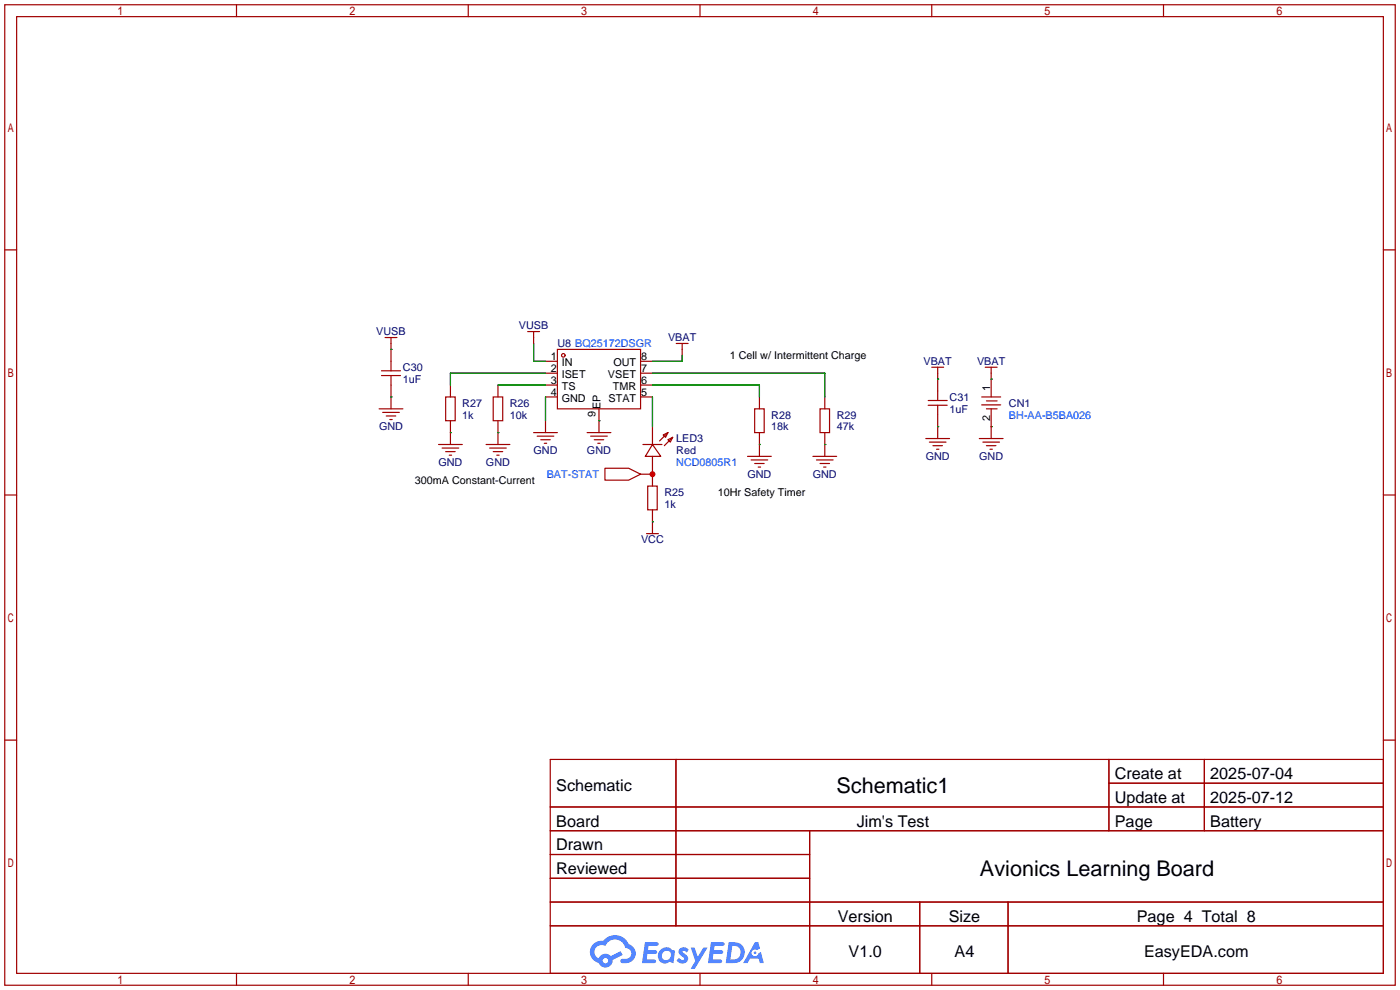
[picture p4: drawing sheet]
<svg xmlns="http://www.w3.org/2000/svg" width="299mm" height="212mm" viewBox="0 0 299 212" stroke-linecap="round" stroke-linejoin="round" font-family="sans-serif">
<g fill="none" stroke="#a10000" stroke-width=".25">
<path d="M1 1h297.2v209.6h-297.2zM3.6 3.6h292.1v204.4h-292.1zM50.5 1v2.6M100.1 1v2.6M149.6 1v2.6M199.1 1v2.6M248.7 1v2.6M1 53.4h2.6M295.7 53.4h2.5M1 105.8h2.6M295.7 105.8h2.5M1 158.2h2.6"/>
<path d="M295.7 158.2h2.5M117.6 162.3h178.1v45.7h-178.1zM117.6 172.5h178.1M117.6 177.5h178.1M144.5 162.3v35.6M173 177.5v30.5M237 162.3v15.2M237 167.4h58.7M257.4 162.3v15.2M117.6 182.6h55.4M117.6 192.8h178.1M117.6 187.7h55.4"/>
<path d="M117.6 197.9h178.1M196.6 192.8v15.2M215.4 192.8v15.2M50.5 208v2.6M100.1 208v2.6M149.6 208v2.6M199.1 208v2.6M248.7 208v2.6"/>
</g>
<g fill="#5487ff">
<path d="M145.3 202.7a1.3 1.3 0 0 1 1.9 .3l-.4 .6a.54 .54 0 0 0-.9-.2l.1 .2a1.34 1.34 0 0 1 .9 1.8 1.47 1.47 0 0 1-2.3-.1l.5-.6 .8 .5a.31 .31 0 0 0 .4-.3 .31 .31 0 0 0-.3-.4 1.12 1.12 0 0 1-.7-1.8z"/>
<path d="M147.6 202.5h.9l.6 2 1.2-2h.9l-2.7 4.6h-.9l1-1.7z"/>
<path d="M137.8 201.4h1.7a1.31 1.31 0 0 1 1.2 .2 .4 .4 0 0 1-.3 .5l-1.8 .1-.1 .9h1.6a.4 .4 0 0 1 .4 .4 .4 .4 0 0 1-.5 .4h-1.6l-.2 1.2h1.4a.46 .46 0 0 1 .5 0 .46 .46 0 0 1 .1 .5l-.4 .2h-2.6z"/>
<path d="M151.9 201.4h1.7a1.32 1.32 0 0 1 1.2 .2 .39 .39 0 0 1-.3 .5l-1.8 .1-.1 .9h1.6a.4 .4 0 0 1 .4 .4 .4 .4 0 0 1-.4 .4h-1.7l-.2 1.2h1.4a.46 .46 0 0 1 .5 0 .46 .46 0 0 1 .1 .5l-.4 .2h-2.6z"/>
<path d="M161.3 201.4h.8l.3 1.3-.6 .4a.75 .75 0 0 0-1.1 .3 .75 .75 0 0 0 .5 1 .75 .75 0 0 0 .9-.7l.5-.2 .6 2.3h-.8l-.3-.9h-1.8l-.5 .9h-1z"/>
<path d="M155.7 201.4l-.6 4.4h1.5a2.27 2.27 0 0 0 2.6-2.2 2.27 2.27 0 0 0-2.7-2.2zM156.5 202.1a1.5 1.5 0 0 1 1.8 1.6 1.5 1.5 0 0 1-1.9 1.4h-.3z"/>
<path d="M141.2 203a1.6 1.6 0 0 0-.3 2.3 1.6 1.6 0 0 0 2.3 .2l.7 .3 .3-2.4-.1-.3-.5-.1a1.58 1.58 0 0 0-2.4 0zM141.8 203.5a.98 .98 0 0 1 1.6 .4 .98 .98 0 0 1-1.1 1.3 .94 .94 0 0 1-.9-.7 .94 .94 0 0 1 .4-1z"/>
<path d="M126.8 201.8a2.37 2.37 0 0 0 1.1 4 1.54 1.54 0 0 0 1.8 1 1.54 1.54 0 0 0 1.2-1.6l2.2-1.1-.5-.8-2 1a1.57 1.57 0 0 0-2.7 .5 1.5 1.5 0 0 1-.7-2.1 1.5 1.5 0 0 1 2.2-.5 2.23 2.23 0 0 1 2.3-1.4 2.23 2.23 0 0 1 2 1.8 1.16 1.16 0 0 1 1.2 1.1 1.16 1.16 0 0 1-1.1 1.2h-.7a.47 .47 0 0 0-.5 .4 .47 .47 0 0 0 .4 .5 2.17 2.17 0 0 0 2.5-.9 2.17 2.17 0 0 0-.3-2.7l-.8-.4a3.2 3.2 0 0 0-5.5-.7l-1.1 .1zM128.8 205.3a.6 .6 0 0 1 1.2 0 .6 .6 0 0 1-1.2 0z"/>
<circle cx="161.4" cy="203.6" r=".28"/>
</g>
<g fill="none" stroke="#008700" stroke-width=".25">
<path d="M83.6 74.7h.1M114 73.4v3.8h2.6M116.6 79.8h-20.3v2.5M139.4 79.8h36.9v5M145.8 75.9v1.3h-6.4M83.6 84.8h.1M96.3 92.5h.1M106.4 92.5h.1M106.4 82.3h10.2M116.6 84.8v5.1M128 89.9h.1M139.4 84.8v6.4"/>
<path d="M139.4 82.3h22.9v2.5M162.3 95h.1M176.3 95h.1M200.4 81h.1M200.4 91.2h.1M211.8 91.2h.1M211.8 81h.1M139.4 101.3h.1M139.4 111.5h.1"/>
</g>
<g fill="none" stroke="#a10000" stroke-width=".25">
<path d="M81.5 79.2h4.1M82.3 72.1h2.5M83.6 72.1v7.1M112.8 70.9h2.5M114 70.9v2.5M116.6 77.2h2.5M116.6 79.8h2.5M119.1 74.7h17.8v12.7h-17.8zM136.9 77.2h2.5M136.9 79.8h2.5M144.5 73.4h2.6M145.8 73.4v2.5"/>
<path d="M199.1 78.5h2.6M200.4 78.5v7.1M210.6 78.5h2.5M211.8 78.5v6.3M81 87.4h5.1M81.5 80.3h4.1M81.8 88.1h3.5M82.5 88.9h2.1M83.3 89.7h.5M83.6 80.3v7.1M93.7 95h5.1M94.5 95.8h3.5"/>
<path d="M95.2 84.8h2.1v5.1h-2.1zM95.2 96.5h2.1M96 97.3h.5M96.3 82.3v2.5M96.3 89.9v5.1M103.9 95h5.1M104.6 95.8h3.6M105.4 84.8h2v5.1h-2zM105.4 96.5h2M106.2 97.3h.5M106.4 82.3v2.5M106.4 89.9v5.1"/>
<path d="M114 92.5h5.1M114.8 93.2h3.6M115.6 94h2M116.3 94.7h.5M116.6 84.8h2.5M116.6 82.3h2.5M116.6 89.9v2.6M125.5 92.5h5.1M126.2 93.2h3.6M127 94h2M127.8 94.7h.5M128 87.4v5.1"/>
<path d="M136.9 84.8h2.5M136.9 82.3h2.5M137.4 95h4.1M139.4 95l1.8 2.5h-3.3zM139.4 91.2v3.8M139.4 97.5v6.4M141.7 93l1-.5-.5 1zM142.7 94l1.1-.5-.5 1zM142.7 92.5l-1.7 1.7M143.8 93.5l-1.8 1.7M159.8 97.5h5M160.5 98.3h3.6"/>
<path d="M161.3 87.4h2v5.1h-2zM161.3 99.1h2M162.1 99.8h.5M162.3 84.8v2.6M162.3 92.5v5M173.7 97.5h5.1M174.5 98.3h3.6M175.3 87.4h2v5.1h-2zM175.3 99.1h2M176 99.8h.5M176.3 84.8v2.6M176.3 92.5v5"/>
<path d="M197.9 93.7h5M198.4 86.6h4M198.4 85.6h4M198.6 94.5h3.6M199.4 95.2h2M200.2 96h.5M200.4 86.6v7.1M209.3 93.7h5.1M209.8 84.8h4.1M209.8 86.5h4.1M210.1 94.5h3.5M210.8 85.7h2.3"/>
<path d="M210.8 87.4h2.3M210.8 95.2h2.1M211.6 96h.5M211.8 87.4v6.3M129.3 100.1h5.1l2.5 1.2-2.5 1.3h-5.1zM136.9 101.3h2.5M138.2 114h2.5M138.4 103.9h2.1v5.1h-2.1zM139.4 109v5"/>
<circle cx="120.4" cy="75.9" r=".38"/>
</g>
<circle cx="139.4" cy="101.3" r=".63" fill="#c00"/>
<g font-size="4.6">
<text x="178.8" y="169.4">Schematic1</text>
<text x="209.4" y="187.2">Avionics Learning Board</text>
</g>
<g font-size="3.5">
<text x="238.3" y="166.5">Create at</text>
<text x="258.7" y="166.5">2025-07-04</text>
<text x="118.9" y="169.1">Schematic</text>
<text x="238.3" y="171.6">Update at</text>
<text x="258.7" y="171.6">2025-07-12</text>
<text x="118.9" y="176.7">Board</text>
<text x="183.1" y="176.7">Jim's Test</text>
<text x="238.3" y="176.7">Page</text>
<text x="258.7" y="176.7">Battery</text>
<text x="118.9" y="181.8">Drawn</text>
<text x="118.9" y="186.8">Reviewed</text>
<text x="179.1" y="197">Version</text>
<text x="202.8" y="197">Size</text>
<text x="243" y="197">Page 4 Total 8</text>
<text x="181.4" y="204.6">V1.0</text>
<text x="204" y="204.6">A4</text>
<text x="244.5" y="204.6">EasyEDA.com</text>
</g>
<g font-size="2.3" fill="#000080">
<text x="80.4" y="71.7">VUSB</text>
<text x="110.9" y="70.4">VUSB</text>
<text x="119.1" y="74.2">U8 BQ25172DSGR</text>
<text x="142.8" y="72.9">VBAT</text>
<text x="86.1" y="79.3">C30</text>
<text x="86.1" y="81.8">1uF</text>
<text x="197.4" y="78">VBAT</text>
<text x="208.8" y="78">VBAT</text>
<text x="98.8" y="86.9">R27</text>
<text x="98.8" y="89.5">1k</text>
<text x="109" y="86.9">R26</text>
<text x="109" y="89.5">10k</text>
<text x="164.8" y="89.5">R28</text>
<text x="178.8" y="89.5">R29</text>
<text x="202.9" y="85.6">C31</text>
<text x="202.9" y="88.2">1uF</text>
<text x="215.6" y="86.9">CN1</text>
<text x="81" y="92">GND</text>
<text x="144.5" y="94.5">LED3</text>
<text x="164.8" y="92">18k</text>
<text x="178.8" y="92">47k</text>
<text x="93.7" y="99.6">GND</text>
<text x="103.9" y="99.6">GND</text>
<text x="114" y="97.1">GND</text>
<text x="125.5" y="97.1">GND</text>
<text x="144.5" y="97.1">Red</text>
<text x="197.8" y="98.3">GND</text>
<text x="209.3" y="98.3">GND</text>
<text x="142" y="106">R25</text>
<text x="159.7" y="102.2">GND</text>
<text x="173.7" y="102.2">GND</text>
<text x="142" y="108.5">1k</text>
<text x="137" y="116.1">VCC</text>
</g>
<g font-size="2.3">
<text x="117.7" y="77">1</text>
<text x="137" y="77">8</text>
<text x="156" y="76.8">1 Cell w/ Intermittent Charge</text>
<text x="117.7" y="79.5">2</text>
<text x="117.7" y="82.1">3</text>
<text x="120.1" y="78.3">IN</text>
<text x="120.1" y="80.8">ISET</text>
<text x="120.1" y="83.3">TS</text>
<text x="129.9" y="80.8">VSET</text>
<text x="131" y="83.3">TMR</text>
<text x="131.1" y="78.3">OUT</text>
<text x="137" y="82.1">6</text>
<text x="137" y="79.5">7</text>
<text x="211.6" y="83.6" transform="rotate(-90 211.6 83.6)">1</text>
<text x="117.7" y="84.6">4</text>
<text x="120.1" y="85.9">GND</text>
<text x="127.3" y="89.1" transform="rotate(-90 127.3 89.1)">9</text>
<text x="128.3" y="87.4" transform="rotate(-90 128.3 87.4)">EP</text>
<text x="130.1" y="85.9">STAT</text>
<text x="137" y="84.6">5</text>
<text x="211.6" y="89.9" transform="rotate(-90 211.6 89.9)">2</text>
<text x="88.6" y="103.4">300mA Constant-Current</text>
<text x="153.4" y="106">10Hr Safety Timer</text>
</g>
<g font-size="2.3" fill="#00f">
<text x="215.6" y="89.5">BH-AA-B5BA026</text>
<text x="144.5" y="99.6">NCD0805R1</text>
<text x="116.9" y="102.2">BAT-STAT</text>
</g>
</svg>
